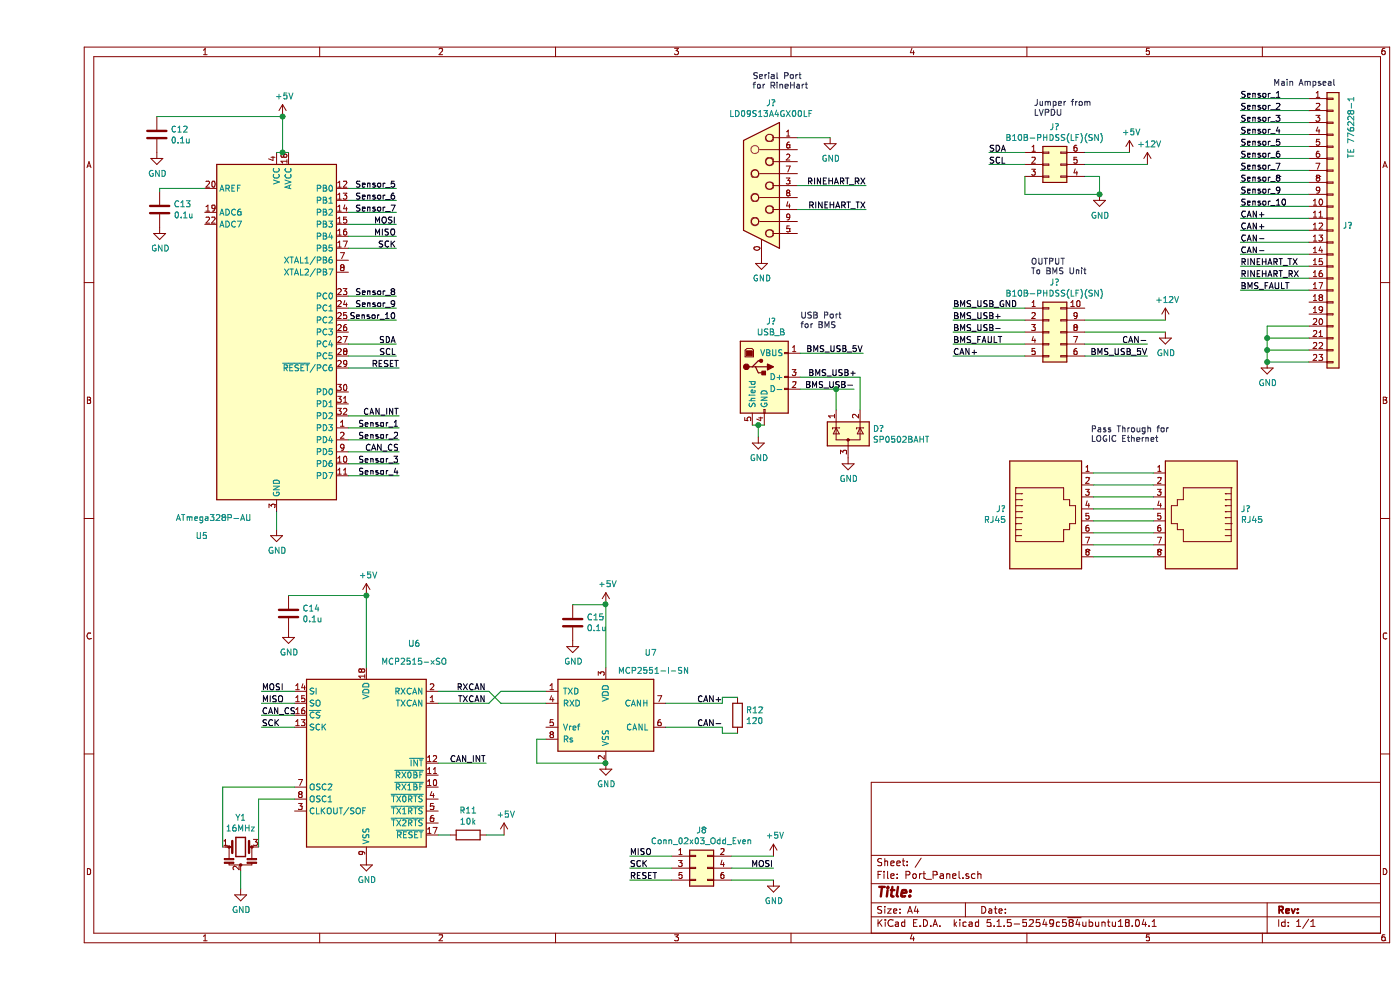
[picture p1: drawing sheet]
EESchema Schematic File Version 4
EELAYER 30 0
EELAYER END
$Descr A4 11693 8268
encoding utf-8
Sheet 1 1
Title ""
Date ""
Rev ""
Comp ""
Comment1 ""
Comment2 ""
Comment3 ""
Comment4 ""
$EndDescr
$Comp
L Power_Protection:SP0502BAHT D?
U 1 1
P 6775 3625
AR Path="/5E92F356" Ref="D?"  Part="1" 
AR Path="/5E92554D/5E92F356" Ref="D2"  Part="1" 
F 0 "D?" H 6980 3671 50  0000 L CNN
F 1 "SP0502BAHT" H 6980 3580 50  0000 L CNN
F 2 "Package_TO_SOT_SMD:SOT-23" H 7000 3575 50  0001 L CNN
F 3 "http://www.littelfuse.com/~/media/files/littelfuse/technical%20resources/documents/data%20sheets/sp05xxba.pdf" H 6900 3750 50  0001 C CNN
	1    6775 3625
	1    0    0    -1  
$EndComp
Text Label 6850 3150 2    50   ~ 0
BMS_USB+
Text Label 6825 3250 2    50   ~ 0
BMS_USB-
Wire Wire Line
	6825 3250 6675 3250
Wire Wire Line
	6875 3425 6875 3150
Wire Wire Line
	6375 3150 6875 3150
Wire Wire Line
	6675 3250 6675 3425
Connection ~ 6675 3250
Wire Wire Line
	6675 3250 6375 3250
Text Label 6900 2950 2    50   ~ 0
BMS_USB_5V
Wire Wire Line
	6900 2950 6375 2950
$Comp
L power:GND #PWR?
U 1 1
P 6025 3650
AR Path="/5E92F366" Ref="#PWR?"  Part="1" 
AR Path="/5E92554D/5E92F366" Ref="#PWR041"  Part="1" 
F 0 "#PWR?" H 6025 3400 50  0001 C CNN
F 1 "GND" H 6030 3477 50  0000 C CNN
F 2 "" H 6025 3650 50  0001 C CNN
F 3 "" H 6025 3650 50  0001 C CNN
	1    6025 3650
	1    0    0    -1  
$EndComp
Wire Wire Line
	5975 3550 6025 3550
Wire Wire Line
	6025 3550 6025 3650
Connection ~ 6025 3550
Wire Wire Line
	6025 3550 6075 3550
$Comp
L power:GND #PWR?
U 1 1
P 6775 3825
AR Path="/5E92F370" Ref="#PWR?"  Part="1" 
AR Path="/5E92554D/5E92F370" Ref="#PWR043"  Part="1" 
F 0 "#PWR?" H 6775 3575 50  0001 C CNN
F 1 "GND" H 6780 3652 50  0000 C CNN
F 2 "" H 6775 3825 50  0001 C CNN
F 3 "" H 6775 3825 50  0001 C CNN
	1    6775 3825
	1    0    0    -1  
$EndComp
$Comp
L Connector:RJ45 J?
U 1 1
P 8425 4250
AR Path="/5E92F376" Ref="J?"  Part="1" 
AR Path="/5E92554D/5E92F376" Ref="J11"  Part="1" 
F 0 "J?" H 8096 4254 50  0000 R CNN
F 1 "RJ45" H 8096 4345 50  0000 R CNN
F 2 "Connector_RJ:RJ45_Amphenol_54602-x08_Horizontal" V 8425 4275 50  0001 C CNN
F 3 "~" V 8425 4275 50  0001 C CNN
	1    8425 4250
	1    0    0    1   
$EndComp
$Comp
L Connector:DB9_Female_MountingHoles J?
U 1 1
P 6050 1550
AR Path="/5E92F38B" Ref="J?"  Part="1" 
AR Path="/5E92554D/5E92F38B" Ref="J10"  Part="1" 
F 0 "J?" H 5968 2242 50  0000 C CNN
F 1 "LD09S13A4GX00LF" H 5968 2151 50  0000 C CNN
F 2 "" H 6050 1550 50  0001 C CNN
F 3 " ~" H 6050 1550 50  0001 C CNN
	1    6050 1550
	-1   0    0    -1  
$EndComp
$Comp
L power:GND #PWR?
U 1 1
P 6625 1150
AR Path="/5E92F391" Ref="#PWR?"  Part="1" 
AR Path="/5E92554D/5E92F391" Ref="#PWR044"  Part="1" 
F 0 "#PWR?" H 6625 900 50  0001 C CNN
F 1 "GND" H 6630 977 50  0000 C CNN
F 2 "" H 6625 1150 50  0001 C CNN
F 3 "" H 6625 1150 50  0001 C CNN
	1    6625 1150
	1    0    0    -1  
$EndComp
Wire Wire Line
	6625 1150 6350 1150
Text Label 6925 1550 2    50   ~ 0
RINEHART_RX
Wire Wire Line
	6925 1550 6350 1550
Text Label 6925 1750 2    50   ~ 0
RINEHART_TX
Wire Wire Line
	6925 1750 6350 1750
$Comp
L power:GND #PWR?
U 1 1
P 6050 2150
AR Path="/5E92F39C" Ref="#PWR?"  Part="1" 
AR Path="/5E92554D/5E92F39C" Ref="#PWR042"  Part="1" 
F 0 "#PWR?" H 6050 1900 50  0001 C CNN
F 1 "GND" H 6055 1977 50  0000 C CNN
F 2 "" H 6050 2150 50  0001 C CNN
F 3 "" H 6050 2150 50  0001 C CNN
	1    6050 2150
	1    0    0    -1  
$EndComp
$Comp
L Connector:USB_B J?
U 1 1
P 6075 3150
AR Path="/5E92F3A2" Ref="J?"  Part="1" 
AR Path="/5E92554D/5E92F3A2" Ref="J9"  Part="1" 
F 0 "J?" H 6132 3617 50  0000 C CNN
F 1 "USB_B" H 6132 3526 50  0000 C CNN
F 2 "Connector_USB:USB_B_OST_USB-B1HSxx_Horizontal" H 6225 3100 50  0001 C CNN
F 3 " ~" H 6225 3100 50  0001 C CNN
	1    6075 3150
	1    0    0    -1  
$EndComp
$Comp
L MCU_Microchip_ATmega:ATmega328P-AU U5
U 1 1
P 2000 2775
F 0 "U5" H 1375 1075 50  0000 C CNN
F 1 "ATmega328P-AU" H 1475 1225 50  0000 C CNN
F 2 "Package_QFP:TQFP-32_7x7mm_P0.8mm" H 2000 2775 50  0001 C CIN
F 3 "http://ww1.microchip.com/downloads/en/DeviceDoc/ATmega328_P%20AVR%20MCU%20with%20picoPower%20Technology%20Data%20Sheet%2040001984A.pdf" H 2000 2775 50  0001 C CNN
	1    2000 2775
	1    0    0    -1  
$EndComp
$Comp
L Interface_CAN_LIN:MCP2515-xSO U6
U 1 1
P 2750 6375
F 0 "U6" H 3150 7375 50  0000 C CNN
F 1 "MCP2515-xSO" H 3150 7225 50  0000 C CNN
F 2 "Package_SO:SOIC-18W_7.5x11.6mm_P1.27mm" H 2750 5475 50  0001 C CIN
F 3 "http://ww1.microchip.com/downloads/en/DeviceDoc/21801e.pdf" H 2850 5575 50  0001 C CNN
	1    2750 6375
	1    0    0    -1  
$EndComp
$Comp
L Device:Resonator Y1
U 1 1
P 1700 7075
F 0 "Y1" H 1700 7323 50  0000 C CNN
F 1 "16MHz" H 1700 7232 50  0000 C CNN
F 2 "Crystal:Resonator_SMD_muRata_CSTxExxV-3Pin_3.0x1.1mm_HandSoldering" H 1675 7075 50  0001 C CNN
F 3 "~" H 1675 7075 50  0001 C CNN
	1    1700 7075
	1    0    0    -1  
$EndComp
$Comp
L Interface_CAN_LIN:MCP2551-I-SN U7
U 1 1
P 4750 5975
F 0 "U7" H 5125 6500 50  0000 C CNN
F 1 "MCP2551-I-SN" H 5150 6350 50  0000 C CNN
F 2 "Package_SO:SOIC-8_3.9x4.9mm_P1.27mm" H 4750 5475 50  0001 C CIN
F 3 "http://ww1.microchip.com/downloads/en/devicedoc/21667d.pdf" H 4750 5975 50  0001 C CNN
	1    4750 5975
	1    0    0    -1  
$EndComp
$Comp
L Connector_Generic:Conn_02x03_Odd_Even J8
U 1 1
P 5500 7250
F 0 "J8" H 5550 7567 50  0000 C CNN
F 1 "Conn_02x03_Odd_Even" H 5550 7476 50  0000 C CNN
F 2 "Connector_PinHeader_2.54mm:PinHeader_2x03_P2.54mm_Vertical" H 5500 7250 50  0001 C CNN
F 3 "~" H 5500 7250 50  0001 C CNN
	1    5500 7250
	1    0    0    -1  
$EndComp
$Comp
L power:+5V #PWR039
U 1 1
P 6150 7150
F 0 "#PWR039" H 6150 7000 50  0001 C CNN
F 1 "+5V" H 6165 7323 50  0000 C CNN
F 2 "" H 6150 7150 50  0001 C CNN
F 3 "" H 6150 7150 50  0001 C CNN
	1    6150 7150
	1    0    0    -1  
$EndComp
Wire Wire Line
	6150 7150 5800 7150
$Comp
L power:GND #PWR040
U 1 1
P 6150 7350
F 0 "#PWR040" H 6150 7100 50  0001 C CNN
F 1 "GND" H 6155 7177 50  0000 C CNN
F 2 "" H 6150 7350 50  0001 C CNN
F 3 "" H 6150 7350 50  0001 C CNN
	1    6150 7350
	1    0    0    -1  
$EndComp
Wire Wire Line
	6150 7350 5800 7350
Text Label 6150 7250 2    50   ~ 0
MOSI
Wire Wire Line
	6150 7250 5800 7250
Text Label 4950 7150 0    50   ~ 0
MISO
Wire Wire Line
	4950 7150 5300 7150
Text Label 4950 7250 0    50   ~ 0
SCK
Wire Wire Line
	4950 7250 5300 7250
Text Label 4950 7350 0    50   ~ 0
RESET
Wire Wire Line
	4950 7350 5300 7350
$Comp
L Device:R R11
U 1 1
P 3600 6975
F 0 "R11" V 3393 6975 50  0000 C CNN
F 1 "10k" V 3484 6975 50  0000 C CNN
F 2 "Resistor_SMD:R_0603_1608Metric_Pad1.05x0.95mm_HandSolder" V 3530 6975 50  0001 C CNN
F 3 "~" H 3600 6975 50  0001 C CNN
	1    3600 6975
	0    1    1    0   
$EndComp
Wire Wire Line
	4250 5775 3875 5775
Wire Wire Line
	3875 5775 3775 5875
Wire Wire Line
	3775 5875 3350 5875
Wire Wire Line
	3350 5775 3775 5775
Wire Wire Line
	3775 5775 3875 5875
Wire Wire Line
	3875 5875 4250 5875
Text Label 3750 5775 2    50   ~ 0
RXCAN
Text Label 3750 5875 2    50   ~ 0
TXCAN
$Comp
L power:+5V #PWR035
U 1 1
P 3900 6975
F 0 "#PWR035" H 3900 6825 50  0001 C CNN
F 1 "+5V" H 3915 7148 50  0000 C CNN
F 2 "" H 3900 6975 50  0001 C CNN
F 3 "" H 3900 6975 50  0001 C CNN
	1    3900 6975
	1    0    0    -1  
$EndComp
Wire Wire Line
	3450 6975 3350 6975
Wire Wire Line
	3750 6975 3900 6975
$Comp
L power:GND #PWR031
U 1 1
P 1700 7425
F 0 "#PWR031" H 1700 7175 50  0001 C CNN
F 1 "GND" H 1705 7252 50  0000 C CNN
F 2 "" H 1700 7425 50  0001 C CNN
F 3 "" H 1700 7425 50  0001 C CNN
	1    1700 7425
	1    0    0    -1  
$EndComp
Wire Wire Line
	1700 7425 1700 7275
Wire Wire Line
	1850 6675 2150 6675
Wire Wire Line
	1550 7075 1550 6575
Wire Wire Line
	1550 6575 2150 6575
Wire Wire Line
	2600 1875 3000 1875
Wire Wire Line
	2600 1975 3000 1975
Wire Wire Line
	2600 2075 3000 2075
Wire Wire Line
	2600 3775 3025 3775
Wire Wire Line
	2600 3475 3025 3475
Text Label 3025 3475 2    50   ~ 0
CAN_INT
Text Label 3025 3775 2    50   ~ 0
CAN_CS
Text Label 3000 1875 2    50   ~ 0
MOSI
Text Label 3000 1975 2    50   ~ 0
MISO
Text Label 3000 2075 2    50   ~ 0
SCK
Wire Wire Line
	2150 5775 1875 5775
Wire Wire Line
	2150 5875 1875 5875
Wire Wire Line
	2150 5975 1875 5975
Wire Wire Line
	2150 6075 1875 6075
Text Label 1875 5775 0    50   ~ 0
MOSI
Text Label 1875 5875 0    50   ~ 0
MISO
Text Label 1875 5975 0    50   ~ 0
CAN_CS
Text Label 1875 6075 0    50   ~ 0
SCK
Text Label 3025 3075 2    50   ~ 0
RESET
Wire Wire Line
	3025 3075 2600 3075
$Comp
L Device:C C13
U 1 1
P 1025 1750
F 0 "C13" H 1140 1796 50  0000 L CNN
F 1 "0.1u" H 1140 1705 50  0000 L CNN
F 2 "Capacitor_SMD:C_0603_1608Metric_Pad1.05x0.95mm_HandSolder" H 1063 1600 50  0001 C CNN
F 3 "~" H 1025 1750 50  0001 C CNN
	1    1025 1750
	1    0    0    -1  
$EndComp
Wire Wire Line
	1400 1575 1025 1575
Wire Wire Line
	1025 1575 1025 1600
$Comp
L power:GND #PWR028
U 1 1
P 1025 1900
F 0 "#PWR028" H 1025 1650 50  0001 C CNN
F 1 "GND" H 1030 1727 50  0000 C CNN
F 2 "" H 1025 1900 50  0001 C CNN
F 3 "" H 1025 1900 50  0001 C CNN
	1    1025 1900
	1    0    0    -1  
$EndComp
$Comp
L Device:C C12
U 1 1
P 1000 1125
F 0 "C12" H 1115 1171 50  0000 L CNN
F 1 "0.1u" H 1115 1080 50  0000 L CNN
F 2 "Capacitor_SMD:C_0603_1608Metric_Pad1.05x0.95mm_HandSolder" H 1038 975 50  0001 C CNN
F 3 "~" H 1000 1125 50  0001 C CNN
	1    1000 1125
	1    0    0    -1  
$EndComp
$Comp
L Device:C C14
U 1 1
P 2100 5125
F 0 "C14" H 2215 5171 50  0000 L CNN
F 1 "0.1u" H 2215 5080 50  0000 L CNN
F 2 "Capacitor_SMD:C_0603_1608Metric_Pad1.05x0.95mm_HandSolder" H 2138 4975 50  0001 C CNN
F 3 "~" H 2100 5125 50  0001 C CNN
	1    2100 5125
	1    0    0    -1  
$EndComp
Wire Wire Line
	2750 5575 2750 4975
Wire Wire Line
	2750 4975 2100 4975
$Comp
L power:+5V #PWR033
U 1 1
P 2750 4975
F 0 "#PWR033" H 2750 4825 50  0001 C CNN
F 1 "+5V" H 2765 5148 50  0000 C CNN
F 2 "" H 2750 4975 50  0001 C CNN
F 3 "" H 2750 4975 50  0001 C CNN
	1    2750 4975
	1    0    0    -1  
$EndComp
Connection ~ 2750 4975
$Comp
L power:GND #PWR032
U 1 1
P 2100 5275
F 0 "#PWR032" H 2100 5025 50  0001 C CNN
F 1 "GND" H 2105 5102 50  0000 C CNN
F 2 "" H 2100 5275 50  0001 C CNN
F 3 "" H 2100 5275 50  0001 C CNN
	1    2100 5275
	1    0    0    -1  
$EndComp
$Comp
L Device:C C15
U 1 1
P 4475 5200
F 0 "C15" H 4590 5246 50  0000 L CNN
F 1 "0.1u" H 4590 5155 50  0000 L CNN
F 2 "Capacitor_SMD:C_0603_1608Metric_Pad1.05x0.95mm_HandSolder" H 4513 5050 50  0001 C CNN
F 3 "~" H 4475 5200 50  0001 C CNN
	1    4475 5200
	1    0    0    -1  
$EndComp
$Comp
L power:GND #PWR036
U 1 1
P 4475 5350
F 0 "#PWR036" H 4475 5100 50  0001 C CNN
F 1 "GND" H 4480 5177 50  0000 C CNN
F 2 "" H 4475 5350 50  0001 C CNN
F 3 "" H 4475 5350 50  0001 C CNN
	1    4475 5350
	1    0    0    -1  
$EndComp
Wire Wire Line
	4475 5050 4750 5050
Wire Wire Line
	4750 5050 4750 5575
$Comp
L power:+5V #PWR037
U 1 1
P 4750 5050
F 0 "#PWR037" H 4750 4900 50  0001 C CNN
F 1 "+5V" H 4765 5223 50  0000 C CNN
F 2 "" H 4750 5050 50  0001 C CNN
F 3 "" H 4750 5050 50  0001 C CNN
	1    4750 5050
	1    0    0    -1  
$EndComp
Connection ~ 4750 5050
Wire Wire Line
	1000 975  2050 975 
Wire Wire Line
	2050 975  2050 1275
Wire Wire Line
	2050 1275 2000 1275
Wire Wire Line
	2100 1275 2050 1275
Connection ~ 2050 1275
$Comp
L power:GND #PWR027
U 1 1
P 1000 1275
F 0 "#PWR027" H 1000 1025 50  0001 C CNN
F 1 "GND" H 1005 1102 50  0000 C CNN
F 2 "" H 1000 1275 50  0001 C CNN
F 3 "" H 1000 1275 50  0001 C CNN
	1    1000 1275
	1    0    0    -1  
$EndComp
Text Label 3750 6375 2    50   ~ 0
CAN_INT
Wire Wire Line
	3750 6375 3350 6375
$Comp
L Device:R R12
U 1 1
P 5850 5975
F 0 "R12" H 5920 6021 50  0000 L CNN
F 1 "120" H 5920 5930 50  0000 L CNN
F 2 "Resistor_SMD:R_0603_1608Metric_Pad1.05x0.95mm_HandSolder" V 5780 5975 50  0001 C CNN
F 3 "~" H 5850 5975 50  0001 C CNN
	1    5850 5975
	1    0    0    -1  
$EndComp
Wire Wire Line
	5850 5825 5725 5825
Wire Wire Line
	5725 5825 5725 5875
Wire Wire Line
	5250 5875 5725 5875
Wire Wire Line
	5725 6075 5725 6125
Wire Wire Line
	5725 6125 5850 6125
Wire Wire Line
	5250 6075 5725 6075
Wire Wire Line
	1850 6675 1850 7075
$Comp
L power:+5V #PWR030
U 1 1
P 2050 975
F 0 "#PWR030" H 2050 825 50  0001 C CNN
F 1 "+5V" H 2065 1148 50  0000 C CNN
F 2 "" H 2050 975 50  0001 C CNN
F 3 "" H 2050 975 50  0001 C CNN
	1    2050 975 
	1    0    0    -1  
$EndComp
Connection ~ 2050 975 
Wire Wire Line
	4250 6175 4175 6175
Wire Wire Line
	4175 6175 4175 6375
Wire Wire Line
	4175 6375 4750 6375
Wire Wire Line
	3000 2475 2600 2475
Wire Wire Line
	3000 2575 2600 2575
Wire Wire Line
	3000 2675 2600 2675
$Comp
L power:GND #PWR029
U 1 1
P 2000 4425
F 0 "#PWR029" H 2000 4175 50  0001 C CNN
F 1 "GND" H 2005 4252 50  0000 C CNN
F 2 "" H 2000 4425 50  0001 C CNN
F 3 "" H 2000 4425 50  0001 C CNN
	1    2000 4425
	1    0    0    -1  
$EndComp
Wire Wire Line
	2000 4275 2000 4425
$Comp
L power:GND #PWR034
U 1 1
P 2750 7175
F 0 "#PWR034" H 2750 6925 50  0001 C CNN
F 1 "GND" H 2755 7002 50  0000 C CNN
F 2 "" H 2750 7175 50  0001 C CNN
F 3 "" H 2750 7175 50  0001 C CNN
	1    2750 7175
	1    0    0    -1  
$EndComp
$Comp
L power:GND #PWR038
U 1 1
P 4750 6375
F 0 "#PWR038" H 4750 6125 50  0001 C CNN
F 1 "GND" H 4755 6202 50  0000 C CNN
F 2 "" H 4750 6375 50  0001 C CNN
F 3 "" H 4750 6375 50  0001 C CNN
	1    4750 6375
	1    0    0    -1  
$EndComp
Connection ~ 4750 6375
Wire Wire Line
	3025 3575 2600 3575
Wire Wire Line
	3025 3675 2600 3675
Wire Wire Line
	2600 2875 3000 2875
Wire Wire Line
	2600 2975 3000 2975
Wire Wire Line
	3025 3975 2600 3975
Wire Wire Line
	3025 3875 2600 3875
Text Label 3025 3575 2    50   ~ 0
Sensor_1
Text Label 3025 3675 2    50   ~ 0
Sensor_2
Text Label 3025 3875 2    50   ~ 0
Sensor_3
Text Label 3025 3975 2    50   ~ 0
Sensor_4
Text Label 3000 1575 2    50   ~ 0
Sensor_5
Text Label 3000 1675 2    50   ~ 0
Sensor_6
$Comp
L Connector_Generic:Conn_01x23 J?
U 1 1
P 10825 1925
F 0 "J?" H 10905 1967 50  0000 L CNN
F 1 "TE 776228-1" V 10975 2525 50  0000 L CNN
F 2 "" H 10825 1925 50  0001 C CNN
F 3 "~" H 10825 1925 50  0001 C CNN
	1    10825 1925
	1    0    0    -1  
$EndComp
$Comp
L Connector_Generic:Conn_02x05_Counter_Clockwise J?
U 1 1
P 8450 2775
F 0 "J?" H 8500 3192 50  0000 C CNN
F 1 "B10B-PHDSS(LF)(SN)" H 8500 3101 50  0000 C CNN
F 2 "" H 8450 2775 50  0001 C CNN
F 3 "~" H 8450 2775 50  0001 C CNN
	1    8450 2775
	1    0    0    -1  
$EndComp
Text Label 7650 2575 0    50   ~ 0
BMS_USB_GND
Wire Wire Line
	7650 2575 8250 2575
Text Label 7650 2675 0    50   ~ 0
BMS_USB+
Wire Wire Line
	7650 2675 8250 2675
Text Label 7650 2775 0    50   ~ 0
BMS_USB-
Wire Wire Line
	7650 2775 8250 2775
Text Label 7650 2875 0    50   ~ 0
BMS_FAULT
Wire Wire Line
	7650 2875 8250 2875
Text Label 7650 2975 0    50   ~ 0
CAN+
Wire Wire Line
	7650 2975 8250 2975
$Comp
L power:GND #PWR?
U 1 1
P 9425 2775
F 0 "#PWR?" H 9425 2525 50  0001 C CNN
F 1 "GND" H 9430 2602 50  0000 C CNN
F 2 "" H 9425 2775 50  0001 C CNN
F 3 "" H 9425 2775 50  0001 C CNN
	1    9425 2775
	1    0    0    -1  
$EndComp
Text Label 9275 2875 2    50   ~ 0
CAN-
Wire Wire Line
	9275 2875 8750 2875
Text Label 9275 2975 2    50   ~ 0
BMS_USB_5V
Wire Wire Line
	9275 2975 8750 2975
Wire Wire Line
	9425 2775 8750 2775
Wire Wire Line
	10050 1325 10625 1325
Wire Wire Line
	10050 1225 10625 1225
Wire Wire Line
	10050 1125 10625 1125
Wire Wire Line
	10050 1025 10625 1025
Wire Wire Line
	10625 925  10050 925 
Wire Wire Line
	10625 825  10050 825 
Text Label 10050 825  0    50   ~ 0
Sensor_1
Text Label 10050 925  0    50   ~ 0
Sensor_2
Text Label 10050 1025 0    50   ~ 0
Sensor_3
Text Label 10050 1125 0    50   ~ 0
Sensor_4
Text Label 10050 1225 0    50   ~ 0
Sensor_5
Text Label 10050 1325 0    50   ~ 0
Sensor_6
Text Label 3000 2675 2    50   ~ 0
Sensor_10
Text Label 3000 2575 2    50   ~ 0
Sensor_9
Text Label 3000 2475 2    50   ~ 0
Sensor_8
Text Label 3000 1775 2    50   ~ 0
Sensor_7
Wire Wire Line
	10625 1625 10050 1625
Text Label 10050 1825 0    50   ~ 0
CAN+
Wire Wire Line
	10050 1425 10625 1425
Wire Wire Line
	10050 1525 10625 1525
Wire Wire Line
	10050 1725 10625 1725
Text Label 10050 1725 0    50   ~ 0
Sensor_10
Text Label 10050 1625 0    50   ~ 0
Sensor_9
Text Label 10050 1525 0    50   ~ 0
Sensor_8
Text Label 10050 1425 0    50   ~ 0
Sensor_7
Wire Wire Line
	10050 1825 10625 1825
Text Label 10050 2025 0    50   ~ 0
CAN-
Wire Wire Line
	10050 1925 10625 1925
$Comp
L power:GND #PWR?
U 1 1
P 10275 3025
F 0 "#PWR?" H 10275 2775 50  0001 C CNN
F 1 "GND" H 10280 2852 50  0000 C CNN
F 2 "" H 10275 3025 50  0001 C CNN
F 3 "" H 10275 3025 50  0001 C CNN
	1    10275 3025
	1    0    0    -1  
$EndComp
Wire Wire Line
	10275 3025 10625 3025
Wire Wire Line
	10625 2925 10275 2925
Wire Wire Line
	10275 2925 10275 3025
Connection ~ 10275 3025
Wire Wire Line
	10625 2825 10275 2825
Wire Wire Line
	10275 2825 10275 2925
Connection ~ 10275 2925
Wire Wire Line
	10625 2725 10275 2725
Wire Wire Line
	10275 2725 10275 2825
Connection ~ 10275 2825
Text Label 10050 2325 0    50   ~ 0
RINEHART_RX
Wire Wire Line
	10050 2325 10625 2325
Text Label 10050 2225 0    50   ~ 0
RINEHART_TX
Wire Wire Line
	10050 2225 10625 2225
Text Label 10050 2425 0    50   ~ 0
BMS_FAULT
Wire Wire Line
	10050 2425 10625 2425
Text Label 10050 1925 0    50   ~ 0
CAN+
Wire Wire Line
	10050 2025 10625 2025
Text Label 10050 2125 0    50   ~ 0
CAN-
Wire Wire Line
	10050 2125 10625 2125
$Comp
L Connector_Generic:Conn_02x03_Counter_Clockwise J?
U 1 1
P 8450 1375
F 0 "J?" H 8500 1692 50  0000 C CNN
F 1 "B10B-PHDSS(LF)(SN)" H 8500 1601 50  0000 C CNN
F 2 "" H 8450 1375 50  0001 C CNN
F 3 "~" H 8450 1375 50  0001 C CNN
	1    8450 1375
	1    0    0    -1  
$EndComp
$Comp
L power:+5V #PWR?
U 1 1
P 9125 1275
F 0 "#PWR?" H 9125 1125 50  0001 C CNN
F 1 "+5V" H 9140 1448 50  0000 C CNN
F 2 "" H 9125 1275 50  0001 C CNN
F 3 "" H 9125 1275 50  0001 C CNN
	1    9125 1275
	1    0    0    -1  
$EndComp
Wire Wire Line
	8750 1275 9125 1275
$Comp
L power:+12V #PWR?
U 1 1
P 9275 1375
F 0 "#PWR?" H 9275 1225 50  0001 C CNN
F 1 "+12V" H 9290 1548 50  0000 C CNN
F 2 "" H 9275 1375 50  0001 C CNN
F 3 "" H 9275 1375 50  0001 C CNN
	1    9275 1375
	1    0    0    -1  
$EndComp
Wire Wire Line
	9275 1375 8750 1375
Text Label 5725 5875 2    50   ~ 0
CAN+
Text Label 5725 6075 2    50   ~ 0
CAN-
$Comp
L Connector:RJ45 J?
U 1 1
P 9725 4250
AR Path="/5E6A2329" Ref="J?"  Part="1" 
AR Path="/5E92554D/5E6A2329" Ref="J?"  Part="1" 
F 0 "J?" H 9396 4254 50  0000 R CNN
F 1 "RJ45" H 9396 4345 50  0000 R CNN
F 2 "Connector_RJ:RJ45_Amphenol_54602-x08_Horizontal" V 9725 4275 50  0001 C CNN
F 3 "~" V 9725 4275 50  0001 C CNN
	1    9725 4250
	-1   0    0    1   
$EndComp
Wire Wire Line
	8825 3950 9325 3950
Wire Wire Line
	8825 4050 9325 4050
Wire Wire Line
	8825 4150 9325 4150
Wire Wire Line
	8825 4250 9325 4250
Wire Wire Line
	8825 4350 9325 4350
Wire Wire Line
	8825 4450 9325 4450
Wire Wire Line
	8825 4550 9325 4550
Wire Wire Line
	8825 4650 9325 4650
$Comp
L power:+12V #PWR?
U 1 1
P 9425 2675
F 0 "#PWR?" H 9425 2525 50  0001 C CNN
F 1 "+12V" H 9440 2848 50  0000 C CNN
F 2 "" H 9425 2675 50  0001 C CNN
F 3 "" H 9425 2675 50  0001 C CNN
	1    9425 2675
	1    0    0    -1  
$EndComp
Wire Wire Line
	8750 2675 9425 2675
Text Label 7950 1275 0    50   ~ 0
SDA
Wire Wire Line
	7950 1275 8250 1275
Text Label 7950 1375 0    50   ~ 0
SCL
Wire Wire Line
	7950 1375 8250 1375
Text Label 3000 2975 2    50   ~ 0
SCL
Text Label 3000 2875 2    50   ~ 0
SDA
Wire Wire Line
	3000 1775 2600 1775
Wire Wire Line
	3000 1675 2600 1675
Wire Wire Line
	3000 1575 2600 1575
$Comp
L power:GND #PWR?
U 1 1
P 8875 1625
F 0 "#PWR?" H 8875 1375 50  0001 C CNN
F 1 "GND" H 8880 1452 50  0000 C CNN
F 2 "" H 8875 1625 50  0001 C CNN
F 3 "" H 8875 1625 50  0001 C CNN
	1    8875 1625
	1    0    0    -1  
$EndComp
Wire Wire Line
	8875 1625 8250 1625
Wire Wire Line
	8250 1625 8250 1475
Wire Wire Line
	8750 1475 8875 1475
Wire Wire Line
	8875 1475 8875 1625
Connection ~ 8875 1625
Text Notes 8800 3700 0    50   ~ 0
Pass Through for\nLOGIC Ethernet\n
Text Notes 8325 975  0    50   ~ 0
Jumper from\nLVPDU
Text Notes 8300 2300 0    50   ~ 0
OUTPUT\nTo BMS Unit
Text Notes 6375 2750 0    50   ~ 0
USB Port \nfor BMS
Text Notes 5975 750  0    50   ~ 0
Serial Port\nfor RineHart
Text Notes 10325 725  0    50   ~ 0
Main Ampseal
$EndSCHEMATC
